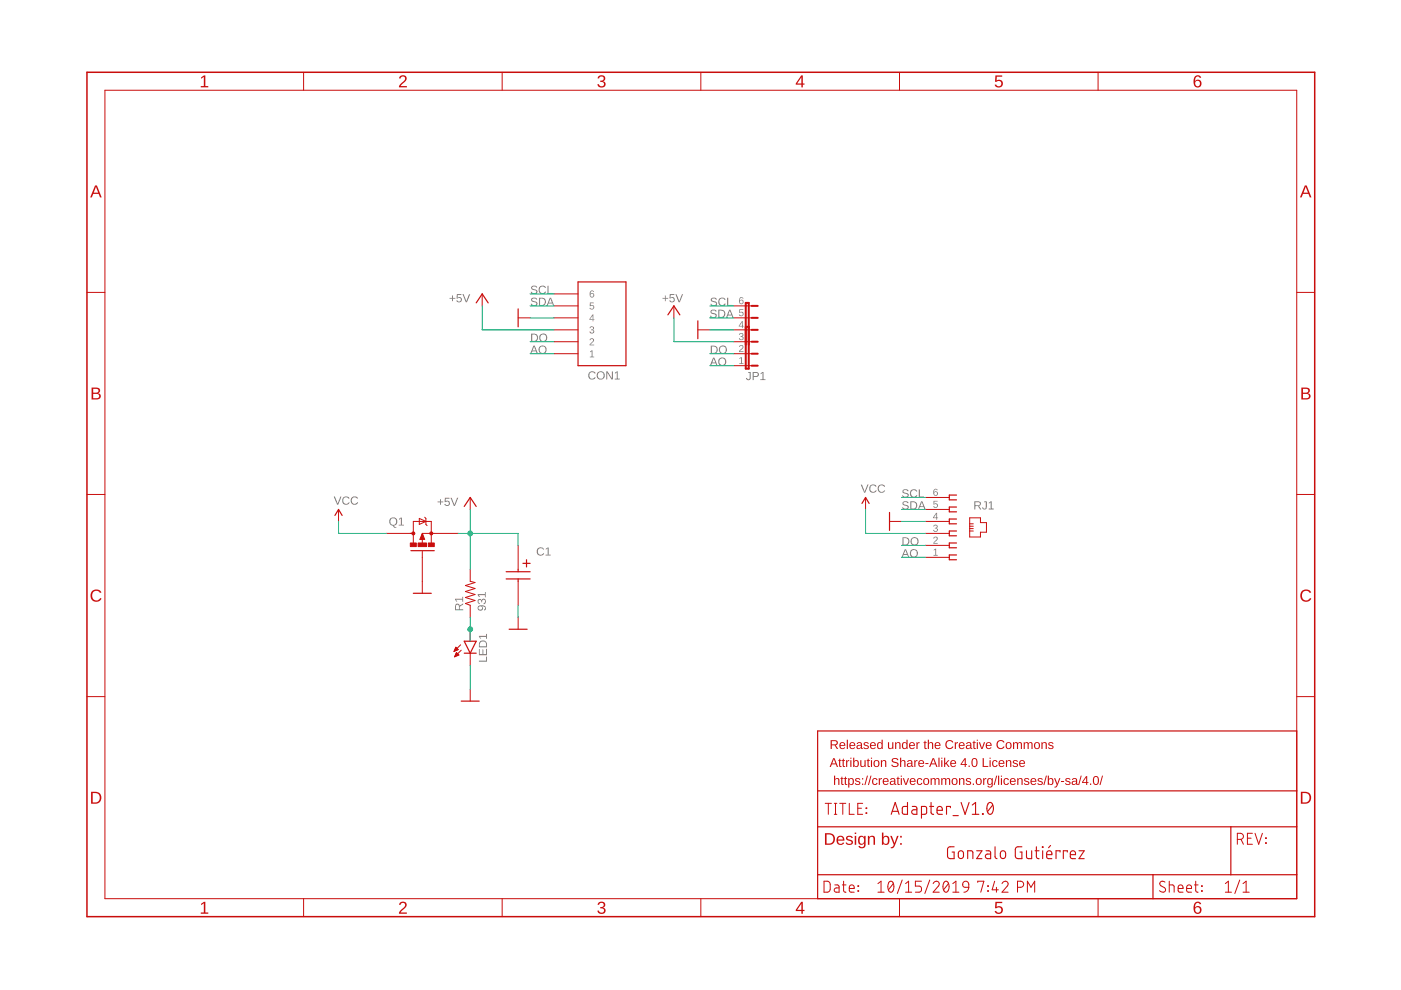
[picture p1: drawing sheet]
<?xml version="1.0" encoding="utf-8"?>
<!DOCTYPE eagle SYSTEM "eagle.dtd">
<!--
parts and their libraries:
SparkFun-Aesthetics: Licensing: Creative Commons ShareAlike 4.0 International - https://creativecommons.org/licenses/by-sa/4.0
-->
<eagle version="9.4.1">
<drawing>
<settings>
<setting alwaysvectorfont="no"/>
<setting verticaltext="up"/>
</settings>
<grid distance="0.1" unitdist="inch" unit="inch" style="lines" multiple="1" display="no" altdistance="0.01" altunitdist="inch" altunit="inch"/>
<schematic xreflabel="%F%N/%S.%C%R" xrefpart="/%S.%C%R">
<fusionteam huburn="a.cGVyc29uYWw6dWUyYzkzNGM3" projecturn="a.cGVyc29uYWw6dWUyYzkzNGM3IzIwMTkwMjE1MTc2NjY5MDA2" folderUrn="urn:adsk.wipprod:fs.folder:co.jsUomdfoRqaaLglaVxIFPA"  versionUrn="urn:adsk.wipprod:fs.file:vf.kA2tO9FlTviG9EQfX69ifQ?version=2" camFileUrn="" camFileVersionUrn="" lastpublishedchangeguid="ac8726fd-4c55-8de1-f241-2ad953869418"/>
<libraries>
<library name="SparkFun-Aesthetics">
<symbols>
<symbol name="DGND">
<wire x1="-1.905" y1="0" x2="1.905" y2="0" width="0.254" layer="94"/>
<text x="-2.54" y="-2.54" size="1.778" layer="96">&gt;VALUE</text>
<pin name="GND" x="0" y="2.54" visible="off" length="short" direction="sup" rot="R270"/>
</symbol>
<symbol name="VCC">
<wire x1="0.762" y1="1.27" x2="0" y2="2.54" width="0.254" layer="94"/>
<wire x1="0" y1="2.54" x2="-0.762" y2="1.27" width="0.254" layer="94"/>
<text x="-1.016" y="3.556" size="1.778" layer="96">&gt;VALUE</text>
<pin name="VCC" x="0" y="0" visible="off" length="short" direction="sup" rot="R90"/>
</symbol>
</symbols>
<devicesets>
<deviceset name="GND" prefix="GND">
<gates>
<gate name="1" symbol="DGND" x="0" y="0"/>
</gates>
<devices>
<device name="">
<technologies>
<technology name=""/>
</technologies>
</device>
</devices>
</deviceset>
<deviceset name="VCC" prefix="SUPPLY">
<gates>
<gate name="G$1" symbol="VCC" x="0" y="0"/>
</gates>
<devices>
<device name="">
<technologies>
<technology name=""/>
</technologies>
</device>
</devices>
</deviceset>
</devicesets>
</library>
<library name="615006138421">
<symbols>
<symbol name="615006138421" library_locally_modified="yes">
<text x="-1.27" y="12.7" size="1.778" layer="95" align="center-left">&gt;NAME</text>
<text x="-1.27" y="-5.08" size="1.778" layer="96" align="center-left">&gt;VALUE</text>
<pin name="1" x="-5.08" y="-2.54" visible="pad" length="middle" direction="in"/>
<pin name="3" x="-5.08" y="2.54" visible="pad" length="middle" direction="in"/>
<pin name="5" x="-5.08" y="7.62" visible="pad" length="middle" direction="in"/>
<pin name="2" x="-5.08" y="0" visible="pad" length="middle" direction="in"/>
<pin name="4" x="-5.08" y="5.08" visible="pad" length="middle" direction="in"/>
<pin name="6" x="-5.08" y="10.16" visible="pad" length="middle" direction="in"/>
<wire x1="1.524" y1="10.668" x2="0" y2="10.668" width="0.254" layer="94"/>
<wire x1="0" y1="10.668" x2="0" y2="9.652" width="0.254" layer="94"/>
<wire x1="0" y1="9.652" x2="1.524" y2="9.652" width="0.254" layer="94"/>
<wire x1="1.524" y1="8.128" x2="0" y2="8.128" width="0.254" layer="94"/>
<wire x1="0" y1="8.128" x2="0" y2="7.112" width="0.254" layer="94"/>
<wire x1="0" y1="7.112" x2="1.524" y2="7.112" width="0.254" layer="94"/>
<wire x1="1.524" y1="5.588" x2="0" y2="5.588" width="0.254" layer="94"/>
<wire x1="0" y1="5.588" x2="0" y2="4.572" width="0.254" layer="94"/>
<wire x1="0" y1="4.572" x2="1.524" y2="4.572" width="0.254" layer="94"/>
<wire x1="1.524" y1="3.048" x2="0" y2="3.048" width="0.254" layer="94"/>
<wire x1="0" y1="3.048" x2="0" y2="2.032" width="0.254" layer="94"/>
<wire x1="0" y1="2.032" x2="1.524" y2="2.032" width="0.254" layer="94"/>
<wire x1="4.318" y1="1.778" x2="6.604" y2="1.778" width="0.1998" layer="94"/>
<wire x1="6.604" y1="1.778" x2="6.604" y2="2.794" width="0.1998" layer="94"/>
<wire x1="6.604" y1="2.794" x2="7.874" y2="2.794" width="0.1998" layer="94"/>
<wire x1="7.874" y1="2.794" x2="7.874" y2="4.826" width="0.1998" layer="94"/>
<wire x1="7.874" y1="4.826" x2="6.604" y2="4.826" width="0.1998" layer="94"/>
<wire x1="6.604" y1="4.826" x2="6.604" y2="5.842" width="0.1998" layer="94"/>
<wire x1="6.604" y1="5.842" x2="4.318" y2="5.842" width="0.1998" layer="94"/>
<wire x1="4.318" y1="5.842" x2="4.318" y2="4.572" width="0.1998" layer="94"/>
<wire x1="4.318" y1="4.572" x2="4.318" y2="4.064" width="0.1998" layer="94"/>
<wire x1="4.318" y1="4.064" x2="4.318" y2="3.556" width="0.1998" layer="94"/>
<wire x1="4.318" y1="3.556" x2="4.318" y2="3.048" width="0.1998" layer="94"/>
<wire x1="4.318" y1="3.048" x2="4.318" y2="1.778" width="0.1998" layer="94"/>
<wire x1="4.318" y1="4.572" x2="5.08" y2="4.572" width="0.1998" layer="94"/>
<wire x1="4.318" y1="4.064" x2="5.08" y2="4.064" width="0.1998" layer="94"/>
<wire x1="4.318" y1="3.556" x2="5.08" y2="3.556" width="0.1998" layer="94"/>
<wire x1="4.318" y1="3.048" x2="5.08" y2="3.048" width="0.1998" layer="94"/>
<wire x1="1.524" y1="0.508" x2="0" y2="0.508" width="0.254" layer="94"/>
<wire x1="0" y1="0.508" x2="0" y2="-0.508" width="0.254" layer="94"/>
<wire x1="0" y1="-0.508" x2="1.524" y2="-0.508" width="0.254" layer="94"/>
<wire x1="1.524" y1="-2.032" x2="0" y2="-2.032" width="0.254" layer="94"/>
<wire x1="0" y1="-2.032" x2="0" y2="-3.048" width="0.254" layer="94"/>
<wire x1="0" y1="-3.048" x2="1.524" y2="-3.048" width="0.254" layer="94"/>
</symbol>
</symbols>
<devicesets>
<deviceset name="615006138421" prefix="J">
<gates>
<gate name="G$1" symbol="615006138421" x="0" y="0"/>
</gates>
<devices>
<device name="" package="615006138421">
<connects>
<connect gate="G$1" pin="1" pad="1"/>
<connect gate="G$1" pin="2" pad="2"/>
<connect gate="G$1" pin="3" pad="3"/>
<connect gate="G$1" pin="4" pad="4"/>
<connect gate="G$1" pin="5" pad="5"/>
<connect gate="G$1" pin="6" pad="6"/>
</connects>
<package3dinstances>
<package3dinstance package3d_urn="urn:adsk.eagle:package:8853616/4"/>
</package3dinstances>
<technologies>
<technology name="">
<attribute name="3D_PACKAGE" value="" constant="no"/>
<attribute name="ALLIED_NUMBER" value="" constant="no"/>
<attribute name="DESCRIPTION" value="HORIZONTAL PLASTIC 6P6C MODULAR JACK TAP UP" constant="no"/>
<attribute name="HEIGHT" value="mm" constant="no"/>
<attribute name="MANUFACTURER_NAME" value="W&amp;uuml;rth Elektronik" constant="no"/>
<attribute name="MANUFACTURER_PART_NUMBER" value="615006138421" constant="no"/>
<attribute name="OTHER_PART_NUMBER" value="" constant="no"/>
<attribute name="RS_PART_NUMBER" value="7350282" constant="no"/>
<attribute name="SUPPLIER_NAME" value="RS" constant="no"/>
</technology>
</technologies>
</device>
</devices>
</deviceset>
</devicesets>
</library>
<library name="supply1">
<symbols>
<symbol name="+5V">
<wire x1="1.27" y1="-1.905" x2="0" y2="0" width="0.254" layer="94"/>
<wire x1="0" y1="0" x2="-1.27" y2="-1.905" width="0.254" layer="94"/>
<text x="-2.54" y="-5.08" size="1.778" layer="96" rot="R90">&gt;VALUE</text>
<pin name="+5V" x="0" y="-2.54" visible="off" length="short" direction="sup" rot="R90"/>
</symbol>
</symbols>
<devicesets>
<deviceset name="+5V" prefix="P+">
<gates>
<gate name="1" symbol="+5V" x="0" y="0"/>
</gates>
<devices>
<device name="">
<technologies>
<technology name=""/>
</technologies>
</device>
</devices>
</deviceset>
</devicesets>
</library>
<library name="SparkFun-LED">
<symbols>
<symbol name="LED" library_locally_modified="yes">
<wire x1="1.27" y1="0" x2="0" y2="-2.54" width="0.254" layer="94"/>
<wire x1="0" y1="-2.54" x2="-1.27" y2="0" width="0.254" layer="94"/>
<wire x1="1.27" y1="-2.54" x2="0" y2="-2.54" width="0.254" layer="94"/>
<wire x1="0" y1="-2.54" x2="-1.27" y2="-2.54" width="0.254" layer="94"/>
<wire x1="1.27" y1="0" x2="0" y2="0" width="0.254" layer="94"/>
<wire x1="0" y1="0" x2="-1.27" y2="0" width="0.254" layer="94"/>
<wire x1="-2.032" y1="-0.762" x2="-3.429" y2="-2.159" width="0.1524" layer="94"/>
<wire x1="-1.905" y1="-1.905" x2="-3.302" y2="-3.302" width="0.1524" layer="94"/>
<text x="3.556" y="-4.572" size="1.778" layer="95" rot="R90">&gt;NAME</text>
<text x="5.715" y="-4.572" size="1.778" layer="96" rot="R90">&gt;VALUE</text>
<pin name="C" x="0" y="-5.08" visible="off" length="short" direction="pas" rot="R90"/>
<pin name="A" x="0" y="2.54" visible="off" length="short" direction="pas" rot="R270"/>
<polygon width="0.1524" layer="94">
<vertex x="-3.429" y="-2.159"/>
<vertex x="-3.048" y="-1.27"/>
<vertex x="-2.54" y="-1.778"/>
</polygon>
<polygon width="0.1524" layer="94">
<vertex x="-3.302" y="-3.302"/>
<vertex x="-2.921" y="-2.413"/>
<vertex x="-2.413" y="-2.921"/>
</polygon>
</symbol>
</symbols>
<devicesets>
<deviceset name="LED" locally_modified="yes" prefix="D" uservalue="yes" library_locally_modified="yes">
<gates>
<gate name="G$1" symbol="LED" x="0" y="0"/>
</gates>
<devices>
<device name="5MM" package="LED5MM">
<connects>
<connect gate="G$1" pin="A" pad="A"/>
<connect gate="G$1" pin="C" pad="K"/>
</connects>
<package3dinstances>
<package3dinstance package3d_urn="urn:adsk.eagle:package:8915060/1"/>
</package3dinstances>
<technologies>
<technology name=""/>
</technologies>
</device>
<device name="3MM" package="LED3MM">
<connects>
<connect gate="G$1" pin="A" pad="A"/>
<connect gate="G$1" pin="C" pad="K"/>
</connects>
<package3dinstances>
<package3dinstance package3d_urn="urn:adsk.eagle:package:8915059/1"/>
</package3dinstances>
<technologies>
<technology name="">
<attribute name="PROD_ID" value="DIO-08794" constant="no"/>
</technology>
</technologies>
</device>
<device name="1206" package="LED-1206">
<connects>
<connect gate="G$1" pin="A" pad="A"/>
<connect gate="G$1" pin="C" pad="C"/>
</connects>
<package3dinstances>
<package3dinstance package3d_urn="urn:adsk.eagle:package:8915058/1"/>
</package3dinstances>
<technologies>
<technology name=""/>
</technologies>
</device>
<device name="0603" package="LED-0603">
<connects>
<connect gate="G$1" pin="A" pad="A"/>
<connect gate="G$1" pin="C" pad="C"/>
</connects>
<package3dinstances>
<package3dinstance package3d_urn="urn:adsk.eagle:package:8915057/2"/>
</package3dinstances>
<technologies>
<technology name=""/>
</technologies>
</device>
<device name="10MM" package="LED10MM">
<connects>
<connect gate="G$1" pin="A" pad="A"/>
<connect gate="G$1" pin="C" pad="C"/>
</connects>
<package3dinstances>
<package3dinstance package3d_urn="urn:adsk.eagle:package:8915056/1"/>
</package3dinstances>
<technologies>
<technology name=""/>
</technologies>
</device>
<device name="-FKIT-1206" package="FKIT-LED-1206">
<connects>
<connect gate="G$1" pin="A" pad="A"/>
<connect gate="G$1" pin="C" pad="C"/>
</connects>
<package3dinstances>
<package3dinstance package3d_urn="urn:adsk.eagle:package:8915055/1"/>
</package3dinstances>
<technologies>
<technology name=""/>
</technologies>
</device>
<device name="-3MM-NO_SILK" package="LED3MM-NS">
<connects>
<connect gate="G$1" pin="A" pad="A"/>
<connect gate="G$1" pin="C" pad="K"/>
</connects>
<package3dinstances>
<package3dinstance package3d_urn="urn:adsk.eagle:package:8915054/1"/>
</package3dinstances>
<technologies>
<technology name=""/>
</technologies>
</device>
<device name="5MM-KIT" package="LED5MM-KIT">
<connects>
<connect gate="G$1" pin="A" pad="A"/>
<connect gate="G$1" pin="C" pad="K"/>
</connects>
<package3dinstances>
<package3dinstance package3d_urn="urn:adsk.eagle:package:8915053/1"/>
</package3dinstances>
<technologies>
<technology name=""/>
</technologies>
</device>
<device name="1206-BOTTOM" package="LED-1206-BOTTOM">
<connects>
<connect gate="G$1" pin="A" pad="A"/>
<connect gate="G$1" pin="C" pad="C"/>
</connects>
<package3dinstances>
<package3dinstance package3d_urn="urn:adsk.eagle:package:8915041/1"/>
</package3dinstances>
<technologies>
<technology name=""/>
</technologies>
</device>
</devices>
</deviceset>
</devicesets>
</library>
<library name="Perfect_0402">
<symbols>
<symbol name="RESISTOR" library_locally_modified="yes">
<wire x1="2.54" y1="0" x2="2.921" y2="1.016" width="0.1524" layer="94"/>
<wire x1="2.921" y1="1.016" x2="3.556" y2="-1.016" width="0.1524" layer="94"/>
<wire x1="3.556" y1="-1.016" x2="4.191" y2="1.016" width="0.1524" layer="94"/>
<wire x1="4.191" y1="1.016" x2="4.826" y2="-1.016" width="0.1524" layer="94"/>
<wire x1="4.826" y1="-1.016" x2="5.461" y2="1.016" width="0.1524" layer="94"/>
<wire x1="5.461" y1="1.016" x2="6.096" y2="-1.016" width="0.1524" layer="94"/>
<wire x1="6.096" y1="-1.016" x2="6.731" y2="1.016" width="0.1524" layer="94"/>
<wire x1="6.731" y1="1.016" x2="7.366" y2="-1.016" width="0.1524" layer="94"/>
<wire x1="7.366" y1="-1.016" x2="7.62" y2="0" width="0.1524" layer="94"/>
<text x="1.27" y="1.4986" size="1.778" layer="95">&gt;NAME</text>
<text x="1.27" y="-3.302" size="1.778" layer="96">&gt;VALUE</text>
<pin name="2" x="10.16" y="0" visible="off" length="short" direction="pas" swaplevel="1" rot="R180"/>
<pin name="1" x="0" y="0" visible="off" length="short" direction="pas" swaplevel="1"/>
</symbol>
</symbols>
<devicesets>
<deviceset name="RES_0402" library_locally_modified="yes">
<gates>
<gate name="G$1" symbol="RESISTOR" x="-5.08" y="0"/>
</gates>
<devices>
<device name="" package="RESC1005X35">
<connects>
<connect gate="G$1" pin="1" pad="1"/>
<connect gate="G$1" pin="2" pad="2"/>
</connects>
<package3dinstances>
<package3dinstance package3d_urn="urn:adsk.eagle:package:8884249/2"/>
</package3dinstances>
<technologies>
<technology name=""/>
</technologies>
</device>
</devices>
</deviceset>
</devicesets>
</library>
<library name="jump_byme">
<symbols>
<symbol name="JP6E" library_locally_modified="yes">
<wire x1="2.54" y1="0" x2="2.54" y2="1.27" width="0.1524" layer="94"/>
<wire x1="0" y1="0" x2="0" y2="1.27" width="0.1524" layer="94"/>
<wire x1="-2.54" y1="0" x2="-2.54" y2="1.27" width="0.1524" layer="94"/>
<wire x1="2.54" y1="2.54" x2="2.54" y2="1.27" width="0.4064" layer="94"/>
<wire x1="0" y1="2.54" x2="0" y2="1.27" width="0.4064" layer="94"/>
<wire x1="-2.54" y1="2.54" x2="-2.54" y2="1.27" width="0.4064" layer="94"/>
<wire x1="-3.175" y1="0" x2="5.08" y2="0" width="0.4064" layer="94"/>
<wire x1="5.08" y1="0" x2="5.715" y2="0" width="0.4064" layer="94"/>
<wire x1="5.715" y1="0" x2="5.715" y2="0.635" width="0.4064" layer="94"/>
<wire x1="5.715" y1="0.635" x2="-3.175" y2="0.635" width="0.4064" layer="94"/>
<wire x1="-3.175" y1="0.635" x2="-3.175" y2="0" width="0.4064" layer="94"/>
<wire x1="5.08" y1="2.54" x2="5.08" y2="1.27" width="0.4064" layer="94"/>
<wire x1="5.08" y1="0" x2="5.08" y2="1.27" width="0.1524" layer="94"/>
<wire x1="7.62" y1="0" x2="7.62" y2="1.27" width="0.1524" layer="94"/>
<wire x1="7.62" y1="2.54" x2="7.62" y2="1.27" width="0.4064" layer="94"/>
<wire x1="1.905" y1="0" x2="10.16" y2="0" width="0.4064" layer="94"/>
<wire x1="10.16" y1="0" x2="10.795" y2="0" width="0.4064" layer="94"/>
<wire x1="10.795" y1="0" x2="10.795" y2="0.635" width="0.4064" layer="94"/>
<wire x1="10.795" y1="0.635" x2="1.905" y2="0.635" width="0.4064" layer="94"/>
<wire x1="10.16" y1="2.54" x2="10.16" y2="1.27" width="0.4064" layer="94"/>
<wire x1="10.16" y1="0" x2="10.16" y2="1.27" width="0.1524" layer="94"/>
<text x="-3.81" y="0" size="1.778" layer="95" rot="R90">&gt;NAME</text>
<text x="13.335" y="0" size="1.778" layer="96" rot="R90">&gt;VALUE</text>
<pin name="1" x="-2.54" y="-2.54" visible="pad" length="short" direction="pas" rot="R90"/>
<pin name="2" x="0" y="-2.54" visible="pad" length="short" direction="pas" rot="R90"/>
<pin name="3" x="2.54" y="-2.54" visible="pad" length="short" direction="pas" rot="R90"/>
<pin name="4" x="5.08" y="-2.54" visible="pad" length="short" direction="pas" rot="R90"/>
<pin name="5" x="7.62" y="-2.54" visible="pad" length="short" direction="pas" rot="R90"/>
<pin name="6" x="10.16" y="-2.54" visible="pad" length="short" direction="pas" rot="R90"/>
</symbol>
</symbols>
<devicesets>
<deviceset name="JP6E" locally_modified="yes" library_locally_modified="yes">
<gates>
<gate name="G$1" symbol="JP6E" x="2.54" y="2.54"/>
</gates>
<devices>
<device name="" package="JP6">
<connects>
<connect gate="G$1" pin="1" pad="1"/>
<connect gate="G$1" pin="2" pad="2"/>
<connect gate="G$1" pin="3" pad="3"/>
<connect gate="G$1" pin="4" pad="4"/>
<connect gate="G$1" pin="5" pad="5"/>
<connect gate="G$1" pin="6" pad="6"/>
</connects>
<package3dinstances>
<package3dinstance package3d_urn="urn:adsk.eagle:package:9702565/2"/>
</package3dinstances>
<technologies>
<technology name=""/>
</technologies>
</device>
</devices>
</deviceset>
</devicesets>
</library>
<library name="PhoenixContact">
<symbols>
<symbol name="1985234" library_locally_modified="yes">
<pin name="1" x="-7.62" y="5.08" visible="pin" length="middle"/>
<pin name="2" x="-7.62" y="2.54" visible="pin" length="middle"/>
<pin name="3" x="-7.62" y="0" visible="pin" length="middle"/>
<pin name="4" x="-7.62" y="-2.54" visible="pin" length="middle"/>
<pin name="5" x="-7.62" y="-5.08" visible="pin" length="middle"/>
<pin name="6" x="-7.62" y="-7.62" visible="pin" length="middle"/>
<wire x1="-2.54" y1="7.62" x2="-2.54" y2="-10.16" width="0.254" layer="94"/>
<wire x1="-2.54" y1="-10.16" x2="7.62" y2="-10.16" width="0.254" layer="94"/>
<wire x1="7.62" y1="-10.16" x2="7.62" y2="7.62" width="0.254" layer="94"/>
<wire x1="7.62" y1="7.62" x2="-2.54" y2="7.62" width="0.254" layer="94"/>
</symbol>
</symbols>
<devicesets>
<deviceset name="1990041" locally_modified="yes" library_locally_modified="yes">
<gates>
<gate name="G$1" symbol="1985234" x="-5.08" y="-5.08"/>
</gates>
<devices>
<device name="" package="1990041">
<connects>
<connect gate="G$1" pin="1" pad="1"/>
<connect gate="G$1" pin="2" pad="2"/>
<connect gate="G$1" pin="3" pad="3"/>
<connect gate="G$1" pin="4" pad="4"/>
<connect gate="G$1" pin="5" pad="5"/>
<connect gate="G$1" pin="6" pad="6"/>
</connects>
<package3dinstances>
<package3dinstance package3d_urn="urn:adsk.eagle:package:9702084/2"/>
</package3dinstances>
<technologies>
<technology name=""/>
</technologies>
</device>
<device name="KF250A-2.5-6P" package="KF250A-2.5-6P">
<connects>
<connect gate="G$1" pin="1" pad="1"/>
<connect gate="G$1" pin="2" pad="2"/>
<connect gate="G$1" pin="3" pad="3"/>
<connect gate="G$1" pin="4" pad="4"/>
<connect gate="G$1" pin="5" pad="5"/>
<connect gate="G$1" pin="6" pad="6"/>
</connects>
<package3dinstances>
<package3dinstance package3d_urn="urn:adsk.eagle:package:11082790/10"/>
</package3dinstances>
<technologies>
<technology name=""/>
</technologies>
</device>
</devices>
</deviceset>
</devicesets>
</library>
<library name="860010372006">
<symbols>
<symbol name="860010372006" locally_modified="yes" library_locally_modified="yes">
<wire x1="5.588" y1="2.54" x2="5.588" y2="-2.54" width="0.254" layer="94"/>
<wire x1="7.112" y1="2.54" x2="7.112" y2="-2.54" width="0.254" layer="94"/>
<wire x1="5.08" y1="0" x2="5.588" y2="0" width="0.254" layer="94"/>
<wire x1="7.112" y1="0" x2="7.62" y2="0" width="0.254" layer="94"/>
<text x="8.89" y="6.35" size="1.778" layer="95" align="center-left">&gt;NAME</text>
<text x="8.89" y="3.81" size="1.778" layer="96" align="center-left">&gt;VALUE</text>
<pin name="+" x="0" y="0" visible="off" length="middle"/>
<pin name="-" x="12.7" y="0" visible="off" length="middle" rot="R180"/>
<wire x1="3.81" y1="2.54" x2="3.81" y2="1.016" width="0.254" layer="94"/>
<wire x1="3.048" y1="1.778" x2="4.572" y2="1.778" width="0.254" layer="94"/>
</symbol>
</symbols>
<devicesets>
<deviceset name="860010372006" locally_modified="yes" prefix="C" library_locally_modified="yes">
<gates>
<gate name="G$1" symbol="860010372006" x="0" y="0"/>
</gates>
<devices>
<device name="" package="CAPPRD200W80D500H1100">
<connects>
<connect gate="G$1" pin="+" pad="1"/>
<connect gate="G$1" pin="-" pad="2"/>
</connects>
<package3dinstances>
<package3dinstance package3d_urn="urn:adsk.eagle:package:9702713/2"/>
</package3dinstances>
<technologies>
<technology name="">
<attribute name="DESCRIPTION" value="Wurth Elektronik 100uF 16 V dc Aluminium Electrolytic Capacitor, WCAP-ATG8 Series 2000h 5 (Dia.) x 11mm" constant="no"/>
<attribute name="HEIGHT" value="11mm" constant="no"/>
<attribute name="MANUFACTURER_NAME" value="Wurth Elektronik" constant="no"/>
<attribute name="MANUFACTURER_PART_NUMBER" value="860010372006" constant="no"/>
<attribute name="MOUSER_PART_NUMBER" value="" constant="no"/>
<attribute name="MOUSER_PRICE-STOCK" value="" constant="no"/>
<attribute name="RS_PART_NUMBER" value="" constant="no"/>
<attribute name="RS_PRICE-STOCK" value="" constant="no"/>
</technology>
</technologies>
</device>
</devices>
</deviceset>
</devicesets>
</library>
<library name="IRLML2244TRPBF">
<symbols>
<symbol name="IRLML2244TRPBF" library_locally_modified="yes">
<pin name="G" x="0" y="0" visible="off" length="middle"/>
<pin name="S" x="10.16" y="-7.62" visible="off" length="middle" rot="R90"/>
<pin name="D" x="10.16" y="7.62" visible="off" length="middle" rot="R270"/>
<text x="-1.27" y="5.08" size="1.778" layer="95" align="center-left">&gt;NAME</text>
<text x="-1.27" y="-5.08" size="1.778" layer="96" align="center-left">&gt;VALUE</text>
<text x="8.89" y="3.556" size="0.8128" layer="93">D</text>
<text x="8.89" y="-4.064" size="0.8128" layer="93">S</text>
<text x="4.064" y="0.508" size="0.8128" layer="93">G</text>
<wire x1="6.5024" y1="2.413" x2="6.5024" y2="-2.54" width="0.254" layer="94"/>
<wire x1="10.16" y1="0" x2="10.16" y2="-1.905" width="0.1524" layer="94"/>
<wire x1="8.128" y1="-1.905" x2="10.16" y2="-1.905" width="0.1524" layer="94"/>
<wire x1="8.1534" y1="1.905" x2="12.7" y2="1.905" width="0.1524" layer="94"/>
<wire x1="12.7" y1="-1.905" x2="10.16" y2="-1.905" width="0.1524" layer="94"/>
<wire x1="10.16" y1="-1.905" x2="10.16" y2="-2.54" width="0.1524" layer="94"/>
<wire x1="12.7" y1="-1.905" x2="12.7" y2="-0.762" width="0.1524" layer="94"/>
<wire x1="12.7" y1="-0.762" x2="12.7" y2="1.905" width="0.1524" layer="94"/>
<wire x1="12.7" y1="-0.762" x2="13.335" y2="0.635" width="0.1524" layer="94"/>
<wire x1="13.335" y1="0.635" x2="12.065" y2="0.635" width="0.1524" layer="94"/>
<wire x1="12.065" y1="0.635" x2="12.7" y2="-0.762" width="0.1524" layer="94"/>
<wire x1="13.335" y1="-0.762" x2="12.7" y2="-0.762" width="0.1524" layer="94"/>
<wire x1="12.7" y1="-0.762" x2="12.065" y2="-0.762" width="0.1524" layer="94"/>
<wire x1="12.065" y1="-0.762" x2="11.811" y2="-1.016" width="0.1524" layer="94"/>
<wire x1="13.335" y1="-0.762" x2="13.589" y2="-0.508" width="0.1524" layer="94"/>
<wire x1="10.16" y1="0" x2="8.89" y2="0.508" width="0.1524" layer="94"/>
<wire x1="8.89" y1="0.508" x2="8.89" y2="-0.508" width="0.1524" layer="94"/>
<wire x1="8.89" y1="-0.508" x2="10.16" y2="0" width="0.1524" layer="94"/>
<wire x1="9.017" y1="0" x2="8.128" y2="0" width="0.1524" layer="94"/>
<wire x1="9.017" y1="-0.254" x2="9.906" y2="0" width="0.3048" layer="94"/>
<wire x1="9.906" y1="0" x2="9.017" y2="0.254" width="0.3048" layer="94"/>
<wire x1="9.017" y1="0.254" x2="9.017" y2="0" width="0.3048" layer="94"/>
<wire x1="9.017" y1="0" x2="9.271" y2="0" width="0.3048" layer="94"/>
<wire x1="6.35" y1="0" x2="5.08" y2="0" width="0.1524" layer="94"/>
<wire x1="10.16" y1="2.032" x2="10.16" y2="2.54" width="0.254" layer="94"/>
<circle x="10.16" y="-1.905" radius="0.127" width="0.4064" layer="94"/>
<circle x="10.16" y="1.905" radius="0.127" width="0.4064" layer="94"/>
<rectangle x1="7.366" y1="-2.54" x2="8.128" y2="-1.27" layer="94"/>
<rectangle x1="7.366" y1="1.27" x2="8.128" y2="2.54" layer="94"/>
<rectangle x1="7.366" y1="-0.889" x2="8.128" y2="0.889" layer="94"/>
</symbol>
</symbols>
<devicesets>
<deviceset name="IRLML2244TRPBF" locally_modified="yes" prefix="IC" library_locally_modified="yes">
<gates>
<gate name="G$1" symbol="IRLML2244TRPBF" x="0" y="0"/>
</gates>
<devices>
<device name="" package="SOT95P237X112-3N">
<connects>
<connect gate="G$1" pin="D" pad="3"/>
<connect gate="G$1" pin="G" pad="1"/>
<connect gate="G$1" pin="S" pad="2"/>
</connects>
<package3dinstances>
<package3dinstance package3d_urn="urn:adsk.eagle:package:9388544/2"/>
</package3dinstances>
<technologies>
<technology name="">
<attribute name="ARROW_PART_NUMBER" value="IRLML2244TRPBF" constant="no"/>
<attribute name="ARROW_PRICE/STOCK" value="" constant="no"/>
<attribute name="DESCRIPTION" value="HEXFET Power MOSFET" constant="no"/>
<attribute name="HEIGHT" value="mm" constant="no"/>
<attribute name="MANUFACTURER_NAME" value="International Rectifier" constant="no"/>
<attribute name="MANUFACTURER_PART_NUMBER" value="IRLML2244TRPBF" constant="no"/>
<attribute name="RS_PART_NUMBER" value="" constant="no"/>
<attribute name="RS_PRICE/STOCK" value="" constant="no"/>
</technology>
</technologies>
</device>
</devices>
</deviceset>
</devicesets>
</library>
<library name="MyFrames">
<symbols>
<symbol name="A4L-LOC">
<frame x1="0" y1="0" x2="260.35" y2="179.07" columns="6" rows="4" layer="94"/>
<wire x1="154.94" y1="3.81" x2="226.06" y2="3.81" width="0.254" layer="94"/>
<wire x1="256.54" y1="19.05" x2="242.57" y2="19.05" width="0.254" layer="94"/>
<wire x1="154.94" y1="3.81" x2="154.94" y2="8.89" width="0.254" layer="94"/>
<wire x1="154.94" y1="8.89" x2="226.06" y2="8.89" width="0.254" layer="94"/>
<wire x1="154.94" y1="8.89" x2="154.94" y2="19.05" width="0.254" layer="94"/>
<wire x1="256.54" y1="19.05" x2="256.54" y2="8.89" width="0.254" layer="94"/>
<wire x1="226.06" y1="8.89" x2="226.06" y2="3.81" width="0.254" layer="94"/>
<wire x1="226.06" y1="8.89" x2="242.57" y2="8.89" width="0.254" layer="94"/>
<wire x1="226.06" y1="3.81" x2="256.54" y2="3.81" width="0.254" layer="94"/>
<wire x1="242.57" y1="19.05" x2="242.57" y2="8.89" width="0.254" layer="94"/>
<wire x1="242.57" y1="19.05" x2="154.94" y2="19.05" width="0.254" layer="94"/>
<wire x1="242.57" y1="8.89" x2="256.54" y2="8.89" width="0.254" layer="94"/>
<wire x1="256.54" y1="8.89" x2="256.54" y2="3.81" width="0.254" layer="94"/>
<wire x1="154.94" y1="19.05" x2="154.94" y2="26.67" width="0.254" layer="94"/>
<wire x1="256.54" y1="39.37" x2="154.94" y2="39.37" width="0.254" layer="94"/>
<wire x1="256.54" y1="39.37" x2="256.54" y2="26.67" width="0.254" layer="94"/>
<wire x1="154.94" y1="26.67" x2="256.54" y2="26.67" width="0.254" layer="94"/>
<wire x1="154.94" y1="26.67" x2="154.94" y2="39.37" width="0.254" layer="94"/>
<wire x1="256.54" y1="26.67" x2="256.54" y2="19.05" width="0.254" layer="94"/>
<text x="156.21" y="5.08" size="2.54" layer="94" font="vector">Date:</text>
<text x="167.64" y="5.08" size="2.54" layer="94" font="vector">&gt;LAST_DATE_TIME</text>
<text x="227.33" y="5.08" size="2.54" layer="94" font="vector">Sheet:</text>
<text x="241.3" y="5.08" size="2.54" layer="94" font="vector">&gt;SHEET</text>
<text x="243.84" y="15.24" size="2.54" layer="94" font="vector">REV:</text>
<text x="156.464" y="21.59" size="2.54" layer="94" font="vector">TITLE:</text>
<text x="170.434" y="21.59" size="2.7432" layer="94" font="vector">&gt;DRAWING_NAME</text>
<text x="157.48" y="35.56" size="1.9304" layer="94">Released under the Creative Commons</text>
<text x="157.48" y="31.75" size="1.9304" layer="94">Attribution Share-Alike 4.0 License</text>
<text x="157.48" y="27.94" size="1.9304" layer="94"> https://creativecommons.org/licenses/by-sa/4.0/</text>
<text x="156.21" y="15.24" size="2.54" layer="94">Design by:</text>
<text x="182.372" y="12.192" size="2.7432" layer="94" font="vector">Gonzalo Gutiérrez</text>
</symbol>
</symbols>
<devicesets>
<deviceset name="A4L-LOC" prefix="FRAME" uservalue="yes">
<gates>
<gate name="G$1" symbol="A4L-LOC" x="0" y="0"/>
</gates>
<devices>
<device name="">
<technologies>
<technology name=""/>
</technologies>
</device>
</devices>
</deviceset>
</devicesets>
</library>
</libraries>
<attributes>
</attributes>
<variantdefs>
</variantdefs>
<classes>
<class number="0" name="default" width="0" drill="0">
</class>
</classes>
<parts>
<part name="RJ1" library="615006138421" deviceset="615006138421" device="" package3d_urn="urn:adsk.eagle:package:8853616/4">
<attribute name="MPN" value="615006138421"/>
</part>
<part name="GND1" library="SparkFun-Aesthetics" deviceset="GND" device=""/>
<part name="SUPPLY1" library="SparkFun-Aesthetics" deviceset="VCC" device=""/>
<part name="SUPPLY2" library="SparkFun-Aesthetics" deviceset="VCC" device=""/>
<part name="P+1" library="supply1" deviceset="+5V" device=""/>
<part name="R1" library="Perfect_0402" deviceset="RES_0402" device="" package3d_urn="urn:adsk.eagle:package:8884249/2" value="931">
<attribute name="MPN" value="RC0402FR-07931RL"/>
</part>
<part name="LED1" library="SparkFun-LED" deviceset="LED" device="0603" package3d_urn="urn:adsk.eagle:package:8915057/2">
<attribute name="MPN" value="LTST-C193KRKT-5A "/>
</part>
<part name="GND3" library="SparkFun-Aesthetics" deviceset="GND" device=""/>
<part name="GND8" library="SparkFun-Aesthetics" deviceset="GND" device=""/>
<part name="P+5" library="supply1" deviceset="+5V" device=""/>
<part name="GND4" library="SparkFun-Aesthetics" deviceset="GND" device=""/>
<part name="CON1" library="PhoenixContact" deviceset="1990041" device="KF250A-2.5-6P" package3d_urn="urn:adsk.eagle:package:11082790/10" value="1990041KF250A-2.5-6P">
<attribute name="MPN" value="1990041"/>
</part>
<part name="P+2" library="supply1" deviceset="+5V" device=""/>
<part name="GND6" library="SparkFun-Aesthetics" deviceset="GND" device=""/>
<part name="JP1" library="jump_byme" deviceset="JP6E" device="" package3d_urn="urn:adsk.eagle:package:9702565/2"/>
<part name="C1" library="860010372006" deviceset="860010372006" device="" package3d_urn="urn:adsk.eagle:package:9702713/2" value="220uF">
<attribute name="MPN" value="227CKS010M"/>
</part>
<part name="Q1" library="IRLML2244TRPBF" deviceset="IRLML2244TRPBF" device="" package3d_urn="urn:adsk.eagle:package:9388544/2">
<attribute name="ARROW_PART_NUMBER" value="IRLML2244TRPBF"/>
<attribute name="DESCRIPTION" value="HEXFET Power MOSFET"/>
<attribute name="HEIGHT" value="mm"/>
<attribute name="MANUFACTURER_NAME" value="International Rectifier"/>
<attribute name="MANUFACTURER_PART_NUMBER" value="IRLML2244TRPBF"/>
<attribute name="MPN" value="IRLML2244TRPBF"/>
</part>
<part name="GND2" library="SparkFun-Aesthetics" deviceset="GND" device=""/>
<part name="FRAME1" library="MyFrames" deviceset="A4L-LOC" device=""/>
</parts>
<sheets>
<sheet>
<plain>
</plain>
<instances>
<instance part="RJ1" gate="G$1" x="182.88" y="78.74" smashed="yes">
<attribute name="MPN" x="182.88" y="78.74" size="1.778" layer="96" display="off"/>
<attribute name="NAME" x="187.96" y="86.36" size="1.778" layer="95"/>
</instance>
<instance part="GND1" gate="1" x="170.18" y="83.82" smashed="yes" rot="R270"/>
<instance part="SUPPLY1" gate="G$1" x="53.34" y="83.82" smashed="yes">
<attribute name="VALUE" x="52.324" y="87.376" size="1.778" layer="96"/>
</instance>
<instance part="SUPPLY2" gate="G$1" x="165.1" y="86.36" smashed="yes">
<attribute name="VALUE" x="164.084" y="89.916" size="1.778" layer="96"/>
</instance>
<instance part="P+1" gate="1" x="81.28" y="88.9" smashed="yes">
<attribute name="VALUE" x="78.74" y="88.9" size="1.778" layer="96" rot="R180"/>
</instance>
<instance part="R1" gate="G$1" x="81.28" y="63.5" smashed="yes" rot="R90">
<attribute name="MPN" x="81.28" y="63.5" size="1.778" layer="96" rot="R90" display="off"/>
<attribute name="NAME" x="79.7814" y="64.77" size="1.778" layer="95" rot="R90"/>
<attribute name="VALUE" x="84.582" y="64.77" size="1.778" layer="96" rot="R90"/>
</instance>
<instance part="LED1" gate="G$1" x="81.28" y="58.42" smashed="yes">
<attribute name="MPN" x="81.28" y="58.42" size="1.778" layer="96" display="off"/>
<attribute name="NAME" x="84.836" y="53.848" size="1.778" layer="95" rot="R90"/>
<attribute name="VALUE" x="86.995" y="53.848" size="1.778" layer="96" rot="R90"/>
</instance>
<instance part="GND3" gate="1" x="81.28" y="45.72" smashed="yes"/>
<instance part="GND8" gate="1" x="129.54" y="124.46" smashed="yes" rot="MR90"/>
<instance part="P+5" gate="1" x="124.46" y="129.54" smashed="yes" rot="MR0">
<attribute name="VALUE" x="121.92" y="132.08" size="1.778" layer="96" rot="MR180"/>
</instance>
<instance part="GND4" gate="1" x="91.44" y="60.96" smashed="yes"/>
<instance part="CON1" gate="G$1" x="106.68" y="124.46" smashed="yes" rot="MR180">
<attribute name="NAME" x="106.172" y="114.808" size="1.778" layer="95" rot="MR180" align="center-left"/>
<attribute name="MPN" x="106.68" y="124.46" size="1.778" layer="96" rot="MR180" display="off"/>
</instance>
<instance part="P+2" gate="1" x="83.82" y="132.08" smashed="yes">
<attribute name="VALUE" x="81.28" y="132.08" size="1.778" layer="96" rot="R180"/>
</instance>
<instance part="GND6" gate="1" x="91.44" y="127" smashed="yes" rot="R270"/>
<instance part="JP1" gate="G$1" x="139.7" y="119.38" smashed="yes" rot="MR90">
<attribute name="NAME" x="139.7" y="115.57" size="1.778" layer="95" rot="MR180"/>
</instance>
<instance part="C1" gate="G$1" x="91.44" y="78.74" smashed="yes" rot="R270">
<attribute name="NAME" x="95.25" y="77.47" size="1.778" layer="95" align="center-left"/>
<attribute name="MPN" x="91.44" y="78.74" size="1.778" layer="96" rot="R270" display="off"/>
</instance>
<instance part="Q1" gate="G$1" x="71.12" y="71.12" smashed="yes" rot="R90">
<attribute name="NAME" x="67.31" y="83.82" size="1.778" layer="95" rot="R180" align="center-left"/>
<attribute name="MPN" x="71.12" y="71.12" size="1.778" layer="96" rot="R90" display="off"/>
</instance>
<instance part="GND2" gate="1" x="71.12" y="68.58" smashed="yes"/>
<instance part="FRAME1" gate="G$1" x="0" y="0" smashed="yes">
<attribute name="LAST_DATE_TIME" x="167.64" y="5.08" size="2.54" layer="94" font="vector"/>
<attribute name="SHEET" x="241.3" y="5.08" size="2.54" layer="94" font="vector"/>
<attribute name="DRAWING_NAME" x="170.434" y="21.59" size="2.7432" layer="94" font="vector"/>
</instance>
</instances>
<busses>
</busses>
<nets>
<net name="GND" class="0">
<segment>
<pinref part="RJ1" gate="G$1" pin="4"/>
<pinref part="GND1" gate="1" pin="GND"/>
<wire x1="177.8" y1="83.82" x2="172.72" y2="83.82" width="0.1524" layer="91"/>
</segment>
<segment>
<pinref part="LED1" gate="G$1" pin="C"/>
<pinref part="GND3" gate="1" pin="GND"/>
<wire x1="81.28" y1="48.26" x2="81.28" y2="53.34" width="0.1524" layer="91"/>
</segment>
<segment>
<pinref part="CON1" gate="G$1" pin="4"/>
<wire x1="99.06" y1="127" x2="93.98" y2="127" width="0.1524" layer="91"/>
<pinref part="GND6" gate="1" pin="GND"/>
</segment>
<segment>
<pinref part="C1" gate="G$1" pin="-"/>
<pinref part="GND4" gate="1" pin="GND"/>
<wire x1="91.44" y1="63.5" x2="91.44" y2="66.04" width="0.1524" layer="91"/>
</segment>
<segment>
<pinref part="JP1" gate="G$1" pin="4"/>
<pinref part="GND8" gate="1" pin="GND"/>
<wire x1="137.16" y1="124.46" x2="132.08" y2="124.46" width="0.1524" layer="91"/>
</segment>
<segment>
<pinref part="Q1" gate="G$1" pin="G"/>
<pinref part="GND2" gate="1" pin="GND"/>
</segment>
</net>
<net name="VCC" class="0">
<segment>
<pinref part="SUPPLY1" gate="G$1" pin="VCC"/>
<wire x1="63.5" y1="81.28" x2="53.34" y2="81.28" width="0.1524" layer="91"/>
<wire x1="53.34" y1="81.28" x2="53.34" y2="83.82" width="0.1524" layer="91"/>
<pinref part="Q1" gate="G$1" pin="D"/>
</segment>
<segment>
<pinref part="RJ1" gate="G$1" pin="3"/>
<wire x1="177.8" y1="81.28" x2="165.1" y2="81.28" width="0.1524" layer="91"/>
<wire x1="165.1" y1="81.28" x2="165.1" y2="86.36" width="0.1524" layer="91"/>
<pinref part="SUPPLY2" gate="G$1" pin="VCC"/>
</segment>
</net>
<net name="+5V" class="0">
<segment>
<wire x1="78.74" y1="81.28" x2="81.28" y2="81.28" width="0.1524" layer="91"/>
<pinref part="P+1" gate="1" pin="+5V"/>
<wire x1="81.28" y1="81.28" x2="81.28" y2="86.36" width="0.1524" layer="91"/>
<pinref part="R1" gate="G$1" pin="2"/>
<wire x1="81.28" y1="73.66" x2="81.28" y2="81.28" width="0.1524" layer="91"/>
<junction x="81.28" y="81.28"/>
<wire x1="91.44" y1="78.74" x2="91.44" y2="81.28" width="0.1524" layer="91"/>
<wire x1="91.44" y1="81.28" x2="81.28" y2="81.28" width="0.1524" layer="91"/>
<pinref part="C1" gate="G$1" pin="+"/>
<pinref part="Q1" gate="G$1" pin="S"/>
</segment>
<segment>
<pinref part="CON1" gate="G$1" pin="3"/>
<pinref part="P+2" gate="1" pin="+5V"/>
<wire x1="99.06" y1="124.46" x2="83.82" y2="124.46" width="0.1524" layer="91"/>
<wire x1="83.82" y1="124.46" x2="83.82" y2="129.54" width="0.1524" layer="91"/>
</segment>
<segment>
<pinref part="P+5" gate="1" pin="+5V"/>
<pinref part="JP1" gate="G$1" pin="3"/>
<wire x1="137.16" y1="121.92" x2="124.46" y2="121.92" width="0.1524" layer="91"/>
<wire x1="124.46" y1="121.92" x2="124.46" y2="127" width="0.1524" layer="91"/>
</segment>
</net>
<net name="N$5" class="0">
<segment>
<pinref part="R1" gate="G$1" pin="1"/>
<wire x1="81.28" y1="63.5" x2="81.28" y2="60.96" width="0.1524" layer="91"/>
<pinref part="LED1" gate="G$1" pin="A"/>
<wire x1="81.28" y1="60.96" x2="81.28" y2="58.42" width="0.1524" layer="91"/>
<junction x="81.28" y="60.96"/>
</segment>
</net>
<net name="AO" class="0">
<segment>
<pinref part="RJ1" gate="G$1" pin="1"/>
<wire x1="177.8" y1="76.2" x2="172.72" y2="76.2" width="0.1524" layer="91"/>
<label x="172.72" y="76.2" size="1.778" layer="95"/>
</segment>
<segment>
<pinref part="CON1" gate="G$1" pin="1"/>
<wire x1="99.06" y1="119.38" x2="93.98" y2="119.38" width="0.1524" layer="91"/>
<label x="93.98" y="119.38" size="1.778" layer="95"/>
</segment>
<segment>
<pinref part="JP1" gate="G$1" pin="1"/>
<wire x1="137.16" y1="116.84" x2="132.08" y2="116.84" width="0.1524" layer="91"/>
<label x="132.08" y="116.84" size="1.778" layer="95"/>
</segment>
</net>
<net name="DO" class="0">
<segment>
<pinref part="RJ1" gate="G$1" pin="2"/>
<wire x1="177.8" y1="78.74" x2="172.72" y2="78.74" width="0.1524" layer="91"/>
<label x="172.72" y="78.74" size="1.778" layer="95"/>
</segment>
<segment>
<pinref part="CON1" gate="G$1" pin="2"/>
<wire x1="99.06" y1="121.92" x2="93.98" y2="121.92" width="0.1524" layer="91"/>
<label x="93.98" y="121.92" size="1.778" layer="95"/>
</segment>
<segment>
<pinref part="JP1" gate="G$1" pin="2"/>
<wire x1="137.16" y1="119.38" x2="132.08" y2="119.38" width="0.1524" layer="91"/>
<label x="132.08" y="119.38" size="1.778" layer="95"/>
</segment>
</net>
<net name="SCL" class="0">
<segment>
<pinref part="RJ1" gate="G$1" pin="6"/>
<wire x1="177.8" y1="88.9" x2="172.72" y2="88.9" width="0.1524" layer="91"/>
<label x="172.72" y="88.9" size="1.778" layer="95"/>
</segment>
<segment>
<pinref part="CON1" gate="G$1" pin="6"/>
<wire x1="99.06" y1="132.08" x2="93.98" y2="132.08" width="0.1524" layer="91"/>
<label x="93.98" y="132.08" size="1.778" layer="95"/>
</segment>
<segment>
<pinref part="JP1" gate="G$1" pin="6"/>
<wire x1="137.16" y1="129.54" x2="132.08" y2="129.54" width="0.1524" layer="91"/>
<label x="132.08" y="129.54" size="1.778" layer="95"/>
</segment>
</net>
<net name="SDA" class="0">
<segment>
<pinref part="RJ1" gate="G$1" pin="5"/>
<wire x1="177.8" y1="86.36" x2="172.72" y2="86.36" width="0.1524" layer="91"/>
<label x="172.72" y="86.36" size="1.778" layer="95"/>
</segment>
<segment>
<wire x1="137.16" y1="127" x2="132.08" y2="127" width="0.1524" layer="91"/>
<label x="137.16" y="127" size="1.778" layer="95" rot="MR0"/>
<pinref part="JP1" gate="G$1" pin="5"/>
</segment>
<segment>
<pinref part="CON1" gate="G$1" pin="5"/>
<wire x1="99.06" y1="129.54" x2="93.98" y2="129.54" width="0.1524" layer="91"/>
<label x="93.98" y="129.54" size="1.778" layer="95"/>
</segment>
</net>
</nets>
</sheet>
</sheets>
</schematic>
</drawing>
<compatibility>
<note version="8.2" severity="warning">
Since Version 8.2, EAGLE supports online libraries. The ids
of those online libraries will not be understood (or retained)
with this version.
</note>
<note version="8.3" severity="warning">
Since Version 8.3, EAGLE supports URNs for individual library
assets (packages, symbols, and devices). The URNs of those assets
will not be understood (or retained) with this version.
</note>
<note version="8.3" severity="warning">
Since Version 8.3, EAGLE supports the association of 3D packages
with devices in libraries, schematics, and board files. Those 3D
packages will not be understood (or retained) with this version.
</note>
</compatibility>
</eagle>
